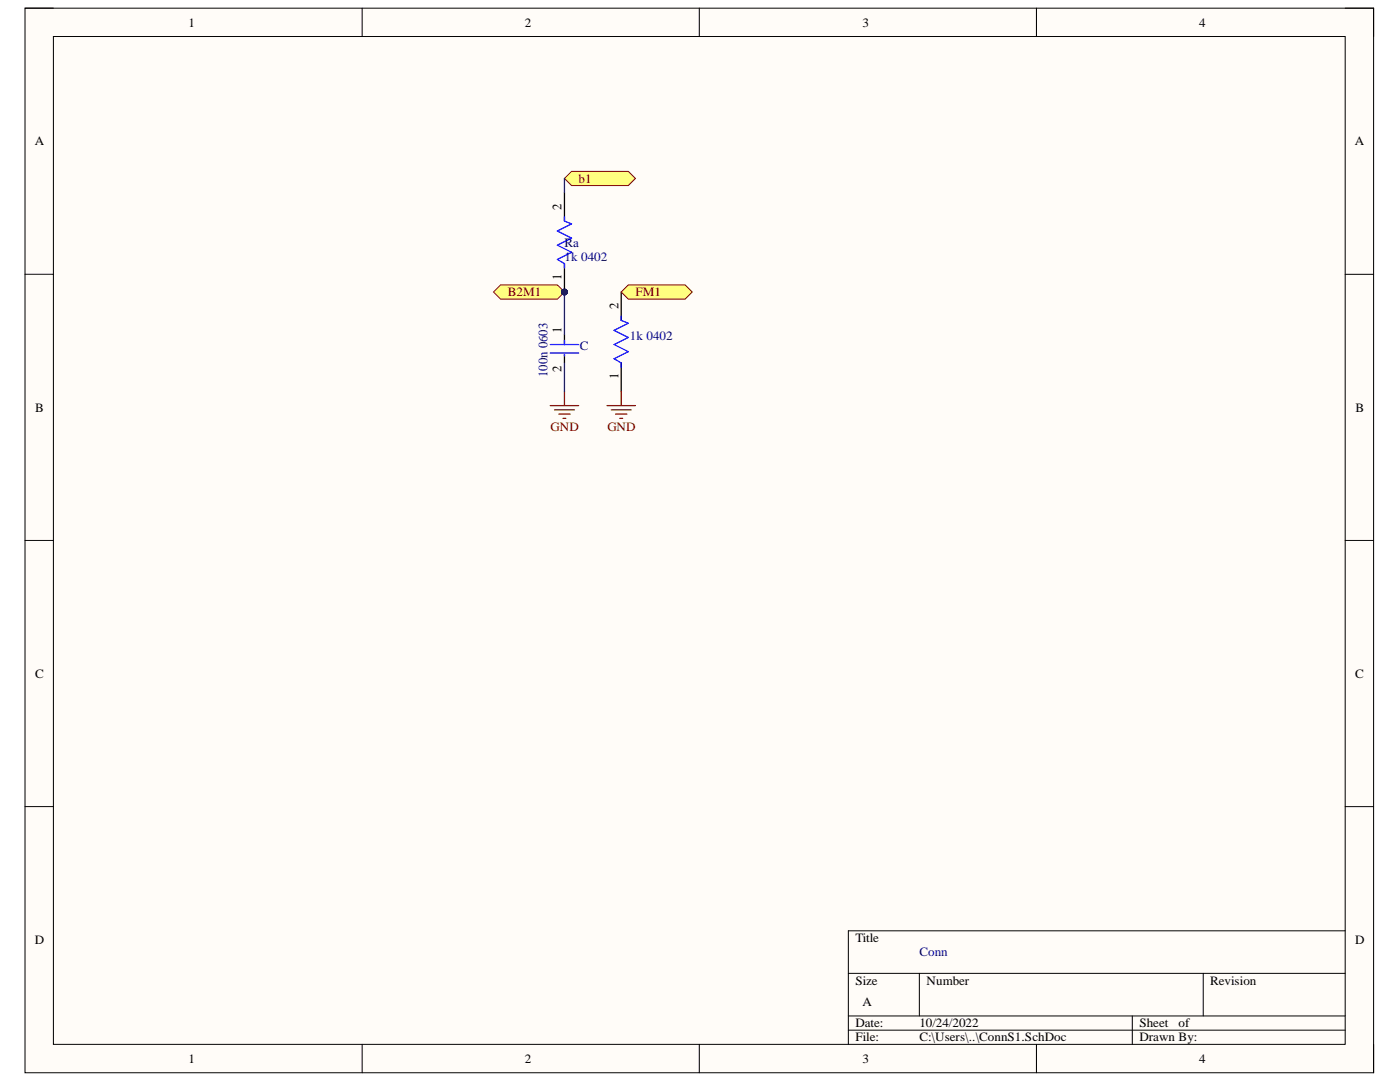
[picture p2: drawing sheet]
<svg xmlns="http://www.w3.org/2000/svg" width="279mm" height="216mm" viewBox="0 0 279 216" stroke-linecap="round" stroke-linejoin="round" font-family="sans-serif">
<path d="M5 1.6h269.1v212.5h-269.1z" fill-rule="evenodd" fill="#fffcf8"/>
<path d="M5 1.6h269.1v212.5h-269.1z" fill="none" stroke="#000" stroke-width=".2"/>
<path d="M10.7 7.3h257.8v201.1h-257.8z" fill-rule="evenodd" fill="#fffcf8"/>
<g fill="none" stroke="#000" stroke-width=".2">
<path d="M5 1.6h5.7M10.7 7.3h257.8v201.1h-257.8zM72.3 1.6v5.7M139.6 1.6v5.7M206.8 1.6v5.7M268.5 1.6h5.6v5.7M5 54.7h5.7M268.5 54.7h5.6M5 107.8h5.7M268.5 107.8h5.6M5 160.9h5.7M268.5 161h5.6"/>
<path d="M169.3 194.2h99.2M183.5 194.2v8.5M240.1 194.2v8.5M268.5 185.7h-99.2v22.7M72.3 208.4v5.7M139.6 208.4v5.7M169.3 202.7h99.2M169.3 205.6h99.2M206.8 208.4v5.7M226 202.7v5.7M274.1 208.4v5.7"/>
</g>
<path d="M112.6 66.8v2M112.6 70.7v1.7" fill="none" stroke="#000" stroke-width=".25"/>
<path d="M109.8 68.8h5.7M109.8 70.4h5.7M112.6 67.9v.9M112.6 70.7v.3" fill="none" stroke="#00f" stroke-width=".25"/>
<path d="M112.6 78.1v2.8M109.8 80.9h5.7M110.7 81.8h3.9M111.5 82.6h2.3M112.4 83.5h.5" fill="none" stroke="#800000" stroke-width=".25"/>
<path d="M98.5 58.3l1.4-1.4h11.3l1.4 1.4-1.4 1.4h-11.3z" fill-rule="evenodd" fill="#ffff80"/>
<path d="M98.5 58.3l1.4-1.4h11.3l1.4 1.4-1.4 1.4h-11.3z" fill="none" stroke="#800000" stroke-width=".2"/>
<path d="M112.6 38.4v5.7M124 58.3v5.6M124 72.4v5.7" fill="none" stroke="#000" stroke-width=".25"/>
<path d="M112.6 43.3v.8l1.5 .6-2.9 1.4 2.9 1.4-2.9 1.4 2.9 1.4M124 63.1v.8l1.4 .6-2.8 1.4 2.8 1.4-2.8 1.5 2.8 1.4-2.8 1.4 1.4 .8v.9" fill="none" stroke="#00f" stroke-width=".25"/>
<path d="M124 58.3l1.4-1.4h11.3l1.4 1.4-1.4 1.4h-11.3z" fill-rule="evenodd" fill="#ffff80"/>
<path d="M124 58.3l1.4-1.4h11.3l1.4 1.4-1.4 1.4h-11.3z" fill="none" stroke="#800000" stroke-width=".2"/>
<path d="M124 78.1v2.8M121.1 80.9h5.7M122 81.8h4M122.8 82.6h2.3M123.7 83.5h.6" fill="none" stroke="#800000" stroke-width=".25"/>
<path d="M112.6 35.6l1.5-1.4h11.3l1.4 1.4-1.4 1.4h-11.3z" fill-rule="evenodd" fill="#ffff80"/>
<path d="M112.6 35.6l1.5-1.4h11.3l1.4 1.4-1.4 1.4h-11.3z" fill="none" stroke="#800000" stroke-width=".2"/>
<path d="M112.6 35.6v2.8M112.6 58.3v8.5M112.6 72.4v5.7" fill="none" stroke="#000080" stroke-width=".25"/>
<text font-size="7.1" fill="#000080" x="111.8" y="56.7">PIRa01</text>
<g font-size="2.6">
<text x="112.1" y="41.9" transform="rotate(-90 112.1 41.9)">2</text>
<text x="112.1" y="55.8" transform="rotate(-90 112.1 55.8)">1</text>
<text x="123.4" y="61.6" transform="rotate(-90 123.4 61.6)">2</text>
<text x="112.1" y="66.5" transform="rotate(-90 112.1 66.5)">1</text>
<text x="112.1" y="74.2" transform="rotate(-90 112.1 74.2)">2</text>
<text x="123.4" y="75.7" transform="rotate(-90 123.4 75.7)">1</text>
</g>
<text font-size="2.6" fill="#000080" x="109.3" y="75.3" transform="rotate(-90 109.3 75.3)">100n 0603</text>
<g font-size="2.5">
<text x="37.6" y="5.3">1</text>
<text x="104.7" y="5.3">2</text>
<text x="172.2" y="5.3">3</text>
<text x="239.3" y="5.3">4</text>
<text x="6.9" y="29">A</text>
<text x="270.4" y="29">A</text>
<text x="7" y="82.1">B</text>
<text x="270.5" y="82.1">B</text>
<text x="7" y="135.2">C</text>
<text x="270.5" y="135.2">C</text>
<text x="6.9" y="188.3">D</text>
<text x="170.7" y="188">Title</text>
<text x="270.5" y="188.3">D</text>
<text x="170.7" y="196.5">Size</text>
<text x="184.9" y="196.5">Number</text>
<text x="241.5" y="196.5">Revision</text>
<text x="172.2" y="200.8">A</text>
<text x="170.7" y="205">Date:</text>
<text x="170.7" y="207.8">File:</text>
<text x="183.5" y="205">10/24/2022</text>
<text x="183.5" y="207.8">C:\Users\..\ConnS1.SchDoc</text>
<text x="227.4" y="205">Sheet</text>
<text x="227.4" y="207.8">Drawn By:</text>
<text x="235.2" y="205">of</text>
<text x="37.6" y="212.1">1</text>
<text x="104.7" y="212.1">2</text>
<text x="172.2" y="212.1">3</text>
<text x="239.3" y="212.1">4</text>
</g>
<g font-size="2.5" fill="#800000">
<text x="115.5" y="36.4">b1</text>
<text x="101.3" y="59.1">B2M1</text>
<text x="126.8" y="59.1">FM1</text>
<text x="109.9" y="86">GND</text>
<text x="121.2" y="86">GND</text>
</g>
<g font-size="2.5" fill="#000080">
<text x="112.7" y="49.2">Ra</text>
<text x="112.7" y="52">1k 0402</text>
<text x="115.7" y="69.9">C</text>
<text x="125.7" y="67.9">1k 0402</text>
<text x="183.5" y="190.8">Conn</text>
</g>
</svg>
